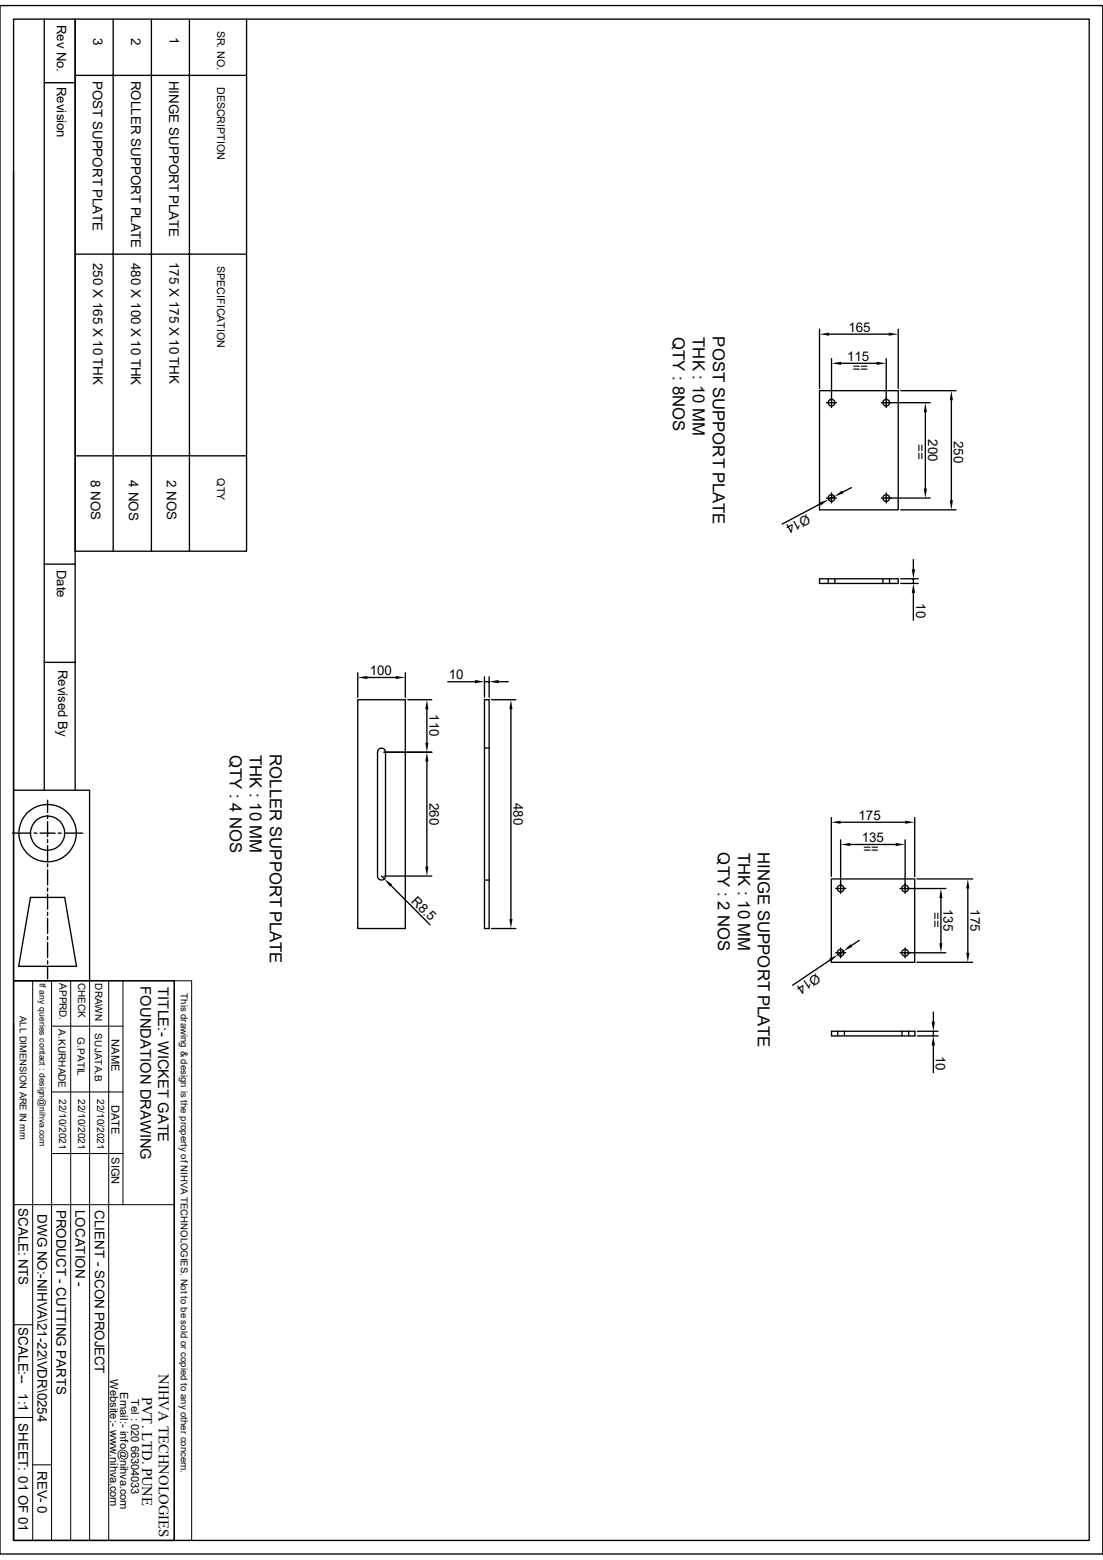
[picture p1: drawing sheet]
<svg xmlns="http://www.w3.org/2000/svg" width="210mm" height="297mm" viewBox="0 0 210 297" stroke-linecap="round" stroke-linejoin="round" font-family="sans-serif">
<g fill="none" stroke="#000" stroke-width=".25">
<path d="M0 1.1h210v294.8h-210zM2.6 3.6h204.8v289.7h-204.8zM8.4 3.6v146.9M8.4 15.7h5.9M14.3 3.6v146.9M14.3 14.4h32.6M21.5 3.6v101.3M28.8 3.6v101.3M36.1 3.6v101.3M46.9 3.6v101.3h-32.6M2.6 32.6v117.9h14.5v36.2M14.3 48.4h32.6"/>
<path d="M156 74.4h15v22.7h-15zM156 62.7v11.3M157.4 76.7h1M157.9 63.6h11.3M158.3 76.8v.8M158.3 68.3v8.4M158.5 76.7h.8M160.1 69.2h6.8M167.8 76.7h.8M168.7 68.3v8.4M168.7 76.8v.8M171 62.7v11.3"/>
<path d="M171.5 74.4h10.5M176.2 78.5v14.5M177.1 76.7h-8.4M181.1 76.2v19M14.3 86.8h32.6M156.1 96l-7.2 3.8M157.4 94.8h1M158.3 93.9v1M158.3 95v.8M158.5 94.8h.8M158.9 94.5l-1.2 .6M162.1 92.8l-1.6 .9"/>
<path d="M167.8 94.8h.8M168.7 93.9v1M168.7 95v.8M169.4 94.8v.2M171.5 97.1h10.5M177.1 94.8h-8.4M8.4 107.4h5.9M156 110.2h15v.9h-15zM157.7 110.2v.9M159 110.2v.9M168.1 110.2v.9M169.4 110.2v.9"/>
<path d="M171.5 110.2h3.3M171.5 111.1h3.3M173.9 106.6v1.8M173.9 110.2v.9M173.9 112.9v5.2M8.4 126.1h5.9M68.1 133.2h9.1v43.6h-9.1zM68.1 128.1v4.7M69.9 129h5.5M77.2 128.1v4.7M77.6 133.2h4.6M81.3 135v6.4"/>
<path d="M85.3 129.8h5.1M92.2 128.9v3.9M92.2 129.8h.9M92.2 133.2h.9v43.6h-.9zM93.1 128.9v3.9M93.6 133.2h4.6M95 129.8h1.8M97.3 135v40M2.4 158.6h3.5M2.6 150.5v36.2M6.5 158.6h.5M7.6 158.6h2.9"/>
<path d="M9.1 152.4v2.3M9.1 155.2v.6M9.1 156.4v2.9M9.1 159.9v.5M11.1 158.6h.5M12.2 158.6h3.5M72.1 142.7a.77 .77 0 0 1 .8-.2 .77 .77 0 0 1 .5 .7v23.6a.76 .76 0 0 1-.8 .8 .76 .76 0 0 1-.7-.8v-23.6zM73.1 143.2h9.1M81.3 145v20M92.2 142.4h.9M158.3 155.7v11.2M160.1 156.5h12.2"/>
<path d="M160.1 159.9v9.3M172.3 159.9v9.3M174.2 155.7v11.2M5.8 170.9h6.5l2.3 13.1h-11zM9.1 161v2.9M9.1 164.5v.6M9.1 165.6v2.9M9.1 169.1v.6M9.1 170.2v2.9M9.1 173.7v.6M9.1 174.8v2.9M9.1 178.3v.6"/>
<path d="M9.1 179.5v2.8M72.6 166.8l.6 .5M73.1 166.8h9.1M74.5 168.6l7.4 7.5M92.2 167.6h.9M93.6 176.8h4.6M158.3 167.3h15.9v15.9h-15.9zM159.1 169.2h.8M160 169.2h1M160.1 169.3v.8M161.9 160.8h8.6M163.6 179l-1.5 1"/>
<path d="M171.4 169.2h1M172.3 169.3v.8M172.5 169.2h7.6M174.6 167.3h10.6M179.2 171v8.6M184.3 169.2v12.2M2.6 186.7h30.6v106.6h-30.6zM2.6 194.8v98.5M9.1 182.9v.6M9.1 184.1v2.3M158 182.8l-7.1 4.8M158.3 196.3h15.9v.9h-15.9z"/>
<path d="M159.1 181.4h.8M159.5 196.3v.9M160 181.4h1M160.1 180.5v.8M160.1 181.4v1M160.6 181.1l-1 .7M160.8 196.3v.9M171.4 181.4h1M171.7 196.3v.9M172.3 180.5v.8M172.3 181.4v1M172.5 181.4h7.6"/>
<path d="M173 196.3v.9M174.6 183.2h10.6M174.7 196.3h3.9M174.7 197.2h3.9M177.7 192.7v1.8M177.7 196.3v.9M177.7 199.1v5.1"/>
<circle cx="158.3" cy="76.7" r=".64"/>
<circle cx="168.7" cy="76.7" r=".64"/>
<circle cx="158.3" cy="94.8" r=".64"/>
<circle cx="168.7" cy="94.8" r=".64"/>
<circle cx="9.1" cy="158.6" r="5.5"/>
<circle cx="9.1" cy="158.6" r="3.3"/>
<circle cx="160.1" cy="169.2" r=".64"/>
<circle cx="172.3" cy="169.2" r=".64"/>
<circle cx="160.1" cy="181.4" r=".64"/>
<circle cx="172.3" cy="181.4" r=".64"/>
</g>
<g fill="none" stroke="#000" stroke-width=".19">
<path d="M2.6 186.7h30.6M6.2 186.7v106.6M9.8 195.4h13.6M9.8 186.7v106.6M13.5 186.7v106.6M17.1 186.7v106.6M20.7 186.7v106.6M23.4 186.7v42.7M33.2 186.7h3.3v106.6h-3.3zM33.2 188.6v104.7M9.8 219.6h13.6M9.8 207.9h13.6"/>
<path d="M2.6 229.4h30.6M2.6 252.2h3.6M2.6 269.9h3.6M6.2 278.9h3.6"/>
</g>
<g fill="#000">
<path d="M156 63.6l1.9-.3v.6zM158.3 69.2l1.8-.3v.6zM166.9 68.9l1.8 .3-1.8 .3zM169.2 63.3l1.8 .3-1.8 .3zM176.2 76.7l.3 1.8h-.6zM181.1 74.4l.3 1.8h-.6zM156 95.7l1.7-.6-1.4 1.1zM158.9 94.5l1.4-1.1 .3 .5zM175.9 93h.6l-.3 1.8zM180.8 95.2h.6l-.3 1.9zM173.6 108.4h.6l-.3 1.8zM173.9 111.1l.3 1.8h-.6z"/>
<path d="M68.1 129l1.8-.3v.6zM75.4 128.7l1.8 .3-1.8 .3zM81.3 133.2l.3 1.8h-.6zM90.4 129.5l1.8 .3-1.8 .3zM93.1 129.8l1.9-.3v.6zM97.3 133.2l.3 1.8h-.6zM81 141.4h.6l-.3 1.8zM81.3 143.2l.3 1.8h-.6zM158.3 156.5l1.8-.2v.5zM172.3 156.3l1.9 .2-1.9 .3zM73.2 167.3l1.5 1.1-.4 .4zM81 165h.6l-.3 1.8z"/>
<path d="M97 175h.6l-.3 1.8zM160.1 160.8l1.8-.3v.6zM170.5 160.5l1.8 .3-1.8 .3zM179.2 169.2l.3 1.8h-.6zM178.9 179.6h.6l-.3 1.8zM184.3 167.3l.3 1.9h-.6zM157.9 182.5l1.7-.7-1.4 1.2zM160.6 181.1l1.3-1.3 .4 .5zM177.4 194.5h.6l-.3 1.8zM177.7 197.2l.3 1.9h-.6zM184 181.4h.6l-.3 1.8z"/>
</g>
<g font-size="3.2">
<text x="128.1" y="64.2" transform="rotate(90 128.1 64.2)">QTY : 8NOS</text>
<text x="131.9" y="64.2" transform="rotate(90 131.9 64.2)">THK : 10 MM</text>
<text x="135.7" y="64.1" transform="rotate(90 135.7 64.1)">POST SUPPORT PLATE</text>
<text x="43.7" y="143.7" transform="rotate(90 43.7 143.7)">QTY : 4 NOS</text>
<text x="47.5" y="143.7" transform="rotate(90 47.5 143.7)">THK : 10 MM</text>
<text x="51.4" y="143.6" transform="rotate(90 51.4 143.6)">ROLLER SUPPORT PLATE</text>
<text x="136.7" y="162.3" transform="rotate(90 136.7 162.3)">QTY : 2 NOS</text>
<text x="140.5" y="162.3" transform="rotate(90 140.5 162.3)">THK : 10 MM</text>
<text x="144.3" y="162.2" transform="rotate(90 144.3 162.2)">HINGE SUPPORT PLATE</text>
</g>
<g font-size="2.8">
<text x="26.8" y="187.8" transform="rotate(90 26.8 187.8)">FOUNDATION DRAWING</text>
<text x="30.1" y="188" transform="rotate(90 30.1 188)">TITLE:- WICKET GATE</text>
<text x="30.3" y="261.6" transform="rotate(90 30.3 261.6)">NIHVA TECHNOLOGIES</text>
<text x="27.1" y="265.9" transform="rotate(90 27.1 265.9)">PVT. LTD. PUNE</text>
</g>
<g font-size="2.5">
<text x="10.8" y="4.7" transform="rotate(90 10.8 4.7)">Rev No.</text>
<text x="17.7" y="7.3" transform="rotate(90 17.7 7.3)">3</text>
<text x="25" y="7.3" transform="rotate(90 25 7.3)">2</text>
<text x="32.3" y="7.1" transform="rotate(90 32.3 7.1)">1</text>
<text x="10.8" y="16.6" transform="rotate(90 10.8 16.6)">Revision</text>
<text x="17.7" y="15.4" transform="rotate(90 17.7 15.4)">POST SUPPORT PLATE</text>
<text x="25" y="15.4" transform="rotate(90 25 15.4)">ROLLER SUPPORT PLATE</text>
<text x="32.2" y="15.4" transform="rotate(90 32.2 15.4)">HINGE SUPPORT PLATE</text>
<text x="17.7" y="50" transform="rotate(90 17.7 50)">250 X 165 X 10 THK</text>
<text x="25" y="50" transform="rotate(90 25 50)">480 X 100 X 10 THK</text>
<text x="32.3" y="49.8" transform="rotate(90 32.3 49.8)">175 X 175 X 10 THK</text>
<text x="161.5" y="63.1">165</text>
<text x="161.3" y="68.7">115</text>
<text x="165.3" y="69.1" transform="rotate(-180 165.3 69.1)">==</text>
<text x="176.7" y="83.7" transform="rotate(90 176.7 83.7)">200</text>
<text x="181.6" y="84" transform="rotate(90 181.6 84)">250</text>
<text x="174.4" y="84.5" transform="rotate(90 174.4 84.5)">==</text>
<text x="17.3" y="91.4" transform="rotate(90 17.3 91.4)">8 NOS</text>
<text x="24.6" y="91.5" transform="rotate(90 24.6 91.5)">4 NOS</text>
<text x="31.8" y="91.4" transform="rotate(90 31.8 91.4)">2 NOS</text>
<text x="153.7" y="97.9" transform="rotate(152 153.7 97.9)">Ø14</text>
<text x="10.8" y="108.5" transform="rotate(90 10.8 108.5)">Date</text>
<text x="174.4" y="114.9" transform="rotate(90 174.4 114.9)">10</text>
<text x="11" y="127.5" transform="rotate(90 11 127.5)">Revised By</text>
<text x="70.4" y="128.5">100</text>
<text x="85.4" y="129.3">10</text>
<text x="81.8" y="136" transform="rotate(90 81.8 136)">110</text>
<text x="81.8" y="152.9" transform="rotate(90 81.8 152.9)">260</text>
<text x="97.8" y="152.9" transform="rotate(90 97.8 152.9)">480</text>
<text x="163.5" y="156.1">175</text>
<text x="164.1" y="160.3">135</text>
<text x="167.3" y="160.7" transform="rotate(-180 167.3 160.7)">==</text>
<text x="78.2" y="171.7" transform="rotate(45 78.2 171.7)">R8.5</text>
<text x="177.4" y="173.7" transform="rotate(90 177.4 173.7)">==</text>
<text x="179.7" y="173.1" transform="rotate(90 179.7 173.1)">135</text>
<text x="184.8" y="173.1" transform="rotate(90 184.8 173.1)">175</text>
<text x="155.4" y="185.2" transform="rotate(146 155.4 185.2)">Ø14</text>
<text x="178.2" y="201" transform="rotate(90 178.2 201)">10</text>
<text x="3.5" y="230" transform="rotate(90 3.5 230)">SCALE: NTS</text>
<text x="7.2" y="231.2" transform="rotate(90 7.2 231.2)">DWG NO:-NIHVA\21-22\VDR\0254</text>
<text x="10.8" y="230.3" transform="rotate(90 10.8 230.3)">PRODUCT - CUTTING PARTS</text>
<text x="14.4" y="230.3" transform="rotate(90 14.4 230.3)">LOCATION -</text>
<text x="18" y="230.4" transform="rotate(90 18 230.4)">CLIENT - SCON PROJECT</text>
<text x="3.5" y="252.7" transform="rotate(90 3.5 252.7)">SCALE:--</text>
<text x="3.5" y="265.3" transform="rotate(90 3.5 265.3)">1:1</text>
<text x="3.5" y="271" transform="rotate(90 3.5 271)">SHEET: 01 OF 01</text>
<text x="7.2" y="280" transform="rotate(90 7.2 280)">REV- 0</text>
</g>
<g font-size="2.1">
<text x="21.3" y="197.9" transform="rotate(90 21.3 197.9)">NAME</text>
<text x="21.3" y="210.3" transform="rotate(90 21.3 210.3)">DATE</text>
<text x="21.3" y="220.3" transform="rotate(90 21.3 220.3)">SIGN</text>
<text x="21" y="262.6" transform="rotate(90 21 262.6)">Website:- www.nihva.com</text>
<text x="22.9" y="265" transform="rotate(90 22.9 265)">Email:- info@nihva.com</text>
<text x="25" y="266.3" transform="rotate(90 25 266.3)">Tel : 020 66304033</text>
</g>
<g font-size="2">
<text x="41.3" y="5.8" transform="rotate(90 41.3 5.8)">SR. NO.</text>
<text x="41.3" y="16.5" transform="rotate(90 41.3 16.5)">DESCRIPTION</text>
<text x="41.3" y="50.6" transform="rotate(90 41.3 50.6)">SPECIFICATION</text>
<text x="41.3" y="91.1" transform="rotate(90 41.3 91.1)">QTY</text>
</g>
<g font-size="1.9">
<text x="11.3" y="187.2" transform="rotate(90 11.3 187.2)">APPRD.</text>
<text x="14.9" y="187.1" transform="rotate(90 14.9 187.1)">CHECK</text>
<text x="18.1" y="187.2" transform="rotate(90 18.1 187.2)">DRAWN</text>
<text x="11.1" y="196" transform="rotate(90 11.1 196)">A.KURHADE</text>
<text x="14.8" y="197.5" transform="rotate(90 14.8 197.5)">G.PATIL</text>
<text x="18.1" y="196.8" transform="rotate(90 18.1 196.8)">SUJATA.B</text>
<text x="11.3" y="209.3" transform="rotate(90 11.3 209.3)">22/10/2021</text>
<text x="14.9" y="209.3" transform="rotate(90 14.9 209.3)">22/10/2021</text>
<text x="18.5" y="209.3" transform="rotate(90 18.5 209.3)">22/10/2021</text>
</g>
<g font-size="1.8">
<text x="34.5" y="189.1" transform="rotate(90 34.5 189.1)">This drawing &amp; design is the property of NIHVA TECHNOLOGIES. Not to be sold or copied to any other concern.</text>
<text x="3.8" y="193.4" transform="rotate(90 3.8 193.4)">ALL DIMENSION ARE IN mm</text>
</g>
<text font-size="1.7" x="7.5" y="187.2" transform="rotate(90 7.5 187.2)">If any queries contact : design@nihva.com</text>
</svg>
